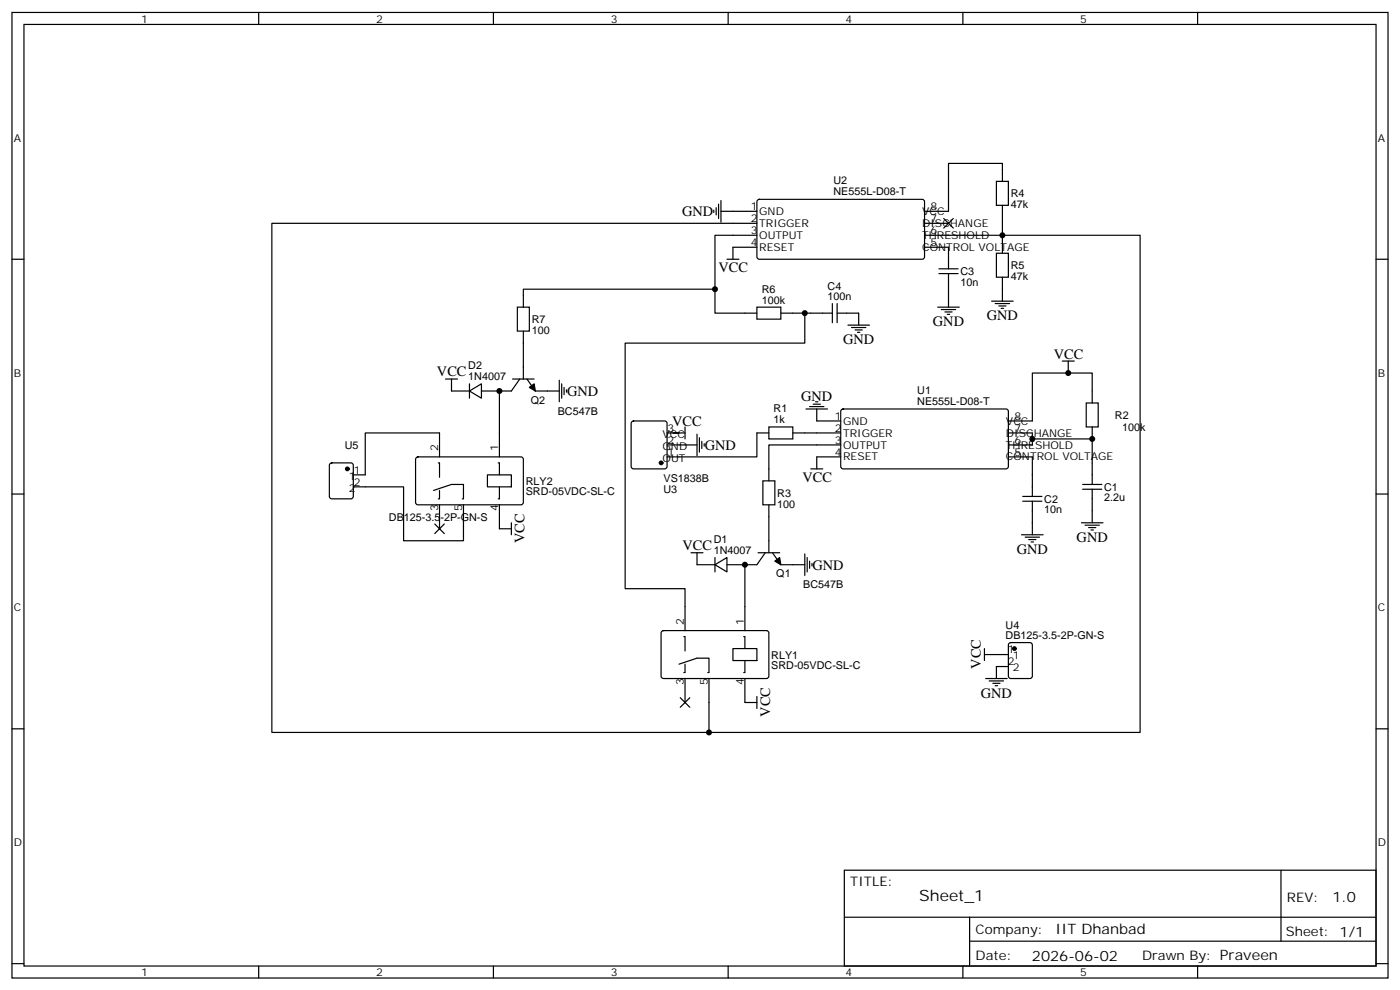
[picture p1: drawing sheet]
<svg xmlns="http://www.w3.org/2000/svg" width="412mm" height="292mm" viewBox="0 0 412 292" stroke-linecap="round" stroke-linejoin="round" font-family="sans-serif">
<g fill="none" stroke="#000" stroke-width=".35">
<path d="M3.5 3.7h405.4v284.3h-405.4zM7.1 7.2h398.2v277.3h-398.2zM76.2 3.7v3.5M145.3 3.7v3.5M214.5 3.7v3.5M283.6 3.7v3.5M352.8 3.7v3.5M212.4 59.1v6.3M223.2 58.9l.5-.2 48.2 .1 .4 .6v16.5l-.7 .4h-48.2l-.4-.7v-16.2zM293.5 53.4h3.5v7.1h-3.5zM295.3 53.4v-5.3h-15.9v14.1h-7.1M3.5 76.3h3.6"/>
<path d="M210.3 61.9v.7M211 61.2v2.1M211.7 60.1v4.2M212.4 62.2h10.6M214.1 76.3h3.6M223 65.8h-142.9v149.9h255.7v-146.4h-63.5M223 69.3h-12.4v22.9h12.4M223 72.8h-7.1v3.5M272.3 65.8h7.1M272.3 72.8h7.1v6.4M276.6 79.2h5.6M278 64.3l2.8 2.9"/>
<path d="M280.8 64.3l-2.8 2.9M293.5 74.6h3.5v7h-3.5zM295.3 60.5v14.1M405.3 76.3h3.6M152.4 90.5h3.5v7h-3.5zM154.2 97.5v14.1M210.6 85.2h-56.4v5.3M223 90.5h7v3.5h-7zM230 92.2h15.2M237.1 92.2v8.8h-53v72.4h17.7v12.3M245.2 89.4v5.6M246.6 92.2h6.3v3.5"/>
<path d="M246.6 89.4v5.6M249.8 95.7h6.3M250.8 96.4h4.3M251.9 97.2h2.1M252.6 97.9h.7M276.2 90.5h6.4M276.6 80.6h5.6M277.3 91.2h4.2M278.3 91.9h2.2M279 92.6h.8M279.4 80.6v9.9M292.1 88.7h6.3"/>
<path d="M293.2 89.4h4.2M294.2 90.1h2.1M294.9 90.8h.7M295.3 81.6v7.1M131.2 111.6h3.6M133 111.6v3.5h5.3M138.3 115.1l3.5-2.1v4.3zM138.3 113v4.3M147.1 115.1v19.4M151 111.6h6.3M153.1 111.6l-2.5 3.5h-8.8M155.2 111.6l2.5 3.5h7"/>
<path d="M164.7 112v6.3M165.5 113v4.3M166.2 114.1v2.1M166.9 114.8v.7M238.5 119.7h4.2M239.5 119h2.2M240.2 118.3h.7M312.9 106.3h3.5M314.7 106.3v3.6M320 118.7h3.5v7h-3.5zM321.7 118.7v-8.8h-17.6v14.1h-7.1M97.2 136.5l.5-.2h5.7l.6 .4 .1 9.5-.5 .6-5.9 .1-.6-.5-.1-9.4z"/>
<path d="M122.6 134.8l.5-.3 30.6 .1 .5 .7-.1 12.9-.6 .5-30.7-.1-.4-.6v-12.7zM129.5 134.5v-7h-21.9v12.3h-3.5M129.5 136.3v4.2M143.6 139.8h7v3.6h-7zM147.1 136.3v3.5M186.1 124.2l.5-.2h9.2l.5 .2 .2 .5v12.7l-.2 .5-.5 .2h-9.2l-.5-.3-.2-.4v-12.7zM196.5 127.5h5.3M196.5 131h8.8M201.8 125.7v3.6M205.3 127.8v6.4M206 128.9v4.2M206.7 130v2.1"/>
<path d="M207.4 130.7v.7M226.5 125.7h7v3.6h-7zM226.5 127.5h-3.5v7h-26.5M233.5 127.5h14.1M237.4 120.4h6.4M238.8 138.1h3.6M240.6 120.4v3.6h7M247.6 131h-21.1v10.6M247.6 134.5h-7v3.6M247.9 120.6l.5-.2 48.2 .1 .4 .6v16.5l-.7 .5-48.2-.1-.5-.6v-16.3zM297 127.5h7.1v3.5h-7.1M297 134.5h7.1v11.7"/>
<path d="M304.1 129.3h17.6v13.4M321.7 125.7v3.6M3.5 145.5h3.6M104.1 143.4h14.8v15.8h17.6v-10.5M127.7 144.4l5.3-1.7h3.5v4.2M128.1 154.3l2.8 2.8M129.5 144.4v2.5M129.5 148.7v7M130.9 154.3l-2.8 2.8M147.1 148.7v7h3.5M147.1 143.4v3.5M150.6 154v3.5"/>
<path d="M224.7 141.6h3.5v7.1h-3.5zM226.5 148.7v14.1M300.9 157.5h6.4M301.3 146.2h5.6M301.3 147.6h5.6M302 158.2h4.2M303 158.9h2.2M303.7 159.6h.7M304.1 147.6v9.9M318.6 154h6.3M318.9 144.1h5.7M318.9 142.7h5.7"/>
<path d="M319.6 154.7h4.2M320.7 155.4h2.1M321.4 156.1h.7M321.7 144.1v9.9M405.3 145.5h3.6M203.6 162.8h3.5M205.3 162.8v3.5h5.3M210.6 166.3l3.5-2.1v4.2zM210.6 164.2v4.2M219.4 166.3v19.4M223.3 162.8h6.4M225.4 162.8l-2.4 3.5h-8.9"/>
<path d="M227.5 162.8l2.5 3.5h7.1M237.1 163.1v6.4M237.8 164.2v4.2M238.5 165.2v2.2M239.2 165.9v.8M195 185.9l.4-.2 30.7 .1 .4 .6-.1 13-.6 .4-30.6-.1-.5-.6v-12.7zM200 195.6l5.3-1.8h3.5v4.2M201.8 187.5v4.2M201.8 195.6v2.4M201.8 199.8v7.1M208.8 199.8v15.9M215.9 191h7.1v3.5h-7.1z"/>
<path d="M219.4 187.5v3.5M219.4 194.5v3.5M219.4 199.8v7.1h3.6M290 192.8h7M290 191v3.5M290.3 199.8h6.4M297 196.3h-3.5v3.5M297.3 189.4l.4-.2h5.7l.6 .5 .1 9.4-.5 .7h-5.9l-.6-.4-.1-9.5zM3.5 214.6h3.6M200.4 205.5l2.8 2.8M203.2 205.5l-2.8 2.8M223 205.1v3.5"/>
<path d="M291.4 200.5h4.2M292.5 201.2h2.1M293.2 201.9h.7M405.3 214.6h3.6M248.7 256.3h156.6v28.2h-156.6zM377.3 256.3v20.9M248.7 270.1h156.5M285.6 277.2h119.6M285.6 270.1v14.1M3.5 283.8h3.6M76.2 284.5v3.5M145.3 284.5v3.5"/>
<path d="M214.5 284.5v3.5M283.6 284.5v3.5M352.8 284.5v3.5M405.3 283.8h3.6"/>
</g>
<g fill="#000" stroke="#000" stroke-width=".35">
<path d="M155.9 114.1l1.4-1.1 .4 2.1zM228.2 165.2l1.5-1 .3 2.1z"/>
<circle cx="102.3" cy="138.1" r=".53"/>
<circle cx="194.7" cy="136.3" r=".53"/>
<circle cx="298.8" cy="191" r=".53"/>
</g>
<g fill="#000">
<circle cx="295.3" cy="69.3" r=".88"/>
<circle cx="210.6" cy="85.2" r=".88"/>
<circle cx="237.1" cy="92.2" r=".88"/>
<circle cx="147.1" cy="115.1" r=".88"/>
<circle cx="314.7" cy="109.9" r=".88"/>
<circle cx="129.1" cy="136.3" r=".18"/>
<circle cx="146.8" cy="136.3" r=".18"/>
<circle cx="304.1" cy="129.3" r=".88"/>
<circle cx="321.7" cy="129.3" r=".88"/>
<circle cx="129.1" cy="146.9" r=".18"/>
<circle cx="136.2" cy="146.9" r=".18"/>
<circle cx="146.8" cy="146.9" r=".18"/>
<circle cx="219.4" cy="166.3" r=".88"/>
<circle cx="201.4" cy="187.5" r=".18"/>
<circle cx="201.4" cy="198" r=".18"/>
<circle cx="208.5" cy="198" r=".18"/>
<circle cx="219.1" cy="198" r=".18"/>
<circle cx="219.1" cy="187.5" r=".18"/>
<circle cx="208.8" cy="215.7" r=".88"/>
</g>
<text font-size="4.6" x="270.8" y="265.3">Sheet_1</text>
<g font-size="4.2">
<text x="200.9" y="63.7">GND</text>
<text x="211.7" y="80.2">VCC</text>
<text x="290.7" y="94.3">GND</text>
<text x="248.4" y="101.4">GND</text>
<text x="274.8" y="96.1">GND</text>
<text x="310.4" y="105.6">VCC</text>
<text x="128.7" y="110.8">VCC</text>
<text x="167" y="116.7">GND</text>
<text x="236" y="118">GND</text>
<text x="198" y="125.4">VCC</text>
<text x="207.6" y="132.4">GND</text>
<text x="236.4" y="142">VCC</text>
<text x="154.5" y="159.9" transform="rotate(-90 154.5 159.9)">VCC</text>
<text x="201" y="161.9">VCC</text>
<text x="317.1" y="159.6">GND</text>
<text x="239.4" y="167.8">GND</text>
<text x="299.5" y="163.1">GND</text>
<text x="288.9" y="196.9" transform="rotate(-90 288.9 196.9)">VCC</text>
<text x="288.9" y="205.5">GND</text>
<text x="226.8" y="211.1" transform="rotate(-90 226.8 211.1)">VCC</text>
<text x="392.5" y="265.5">1.0</text>
<text x="310.9" y="275.1">IIT Dhanbad</text>
<text x="304" y="282.9">2026-06-02</text>
</g>
<g font-size="3.9">
<text x="250.5" y="260.8">TITLE:</text>
<text x="379.1" y="265.5">REV:</text>
<text x="287.4" y="275">Company:</text>
<text x="378.7" y="275.7">Sheet: 1/1</text>
<text x="287.4" y="282.7">Date:</text>
<text x="336.4" y="282.8">Drawn By: Praveen</text>
</g>
<g font-size="3.2">
<text x="41.6" y="6.7">1</text>
<text x="110.8" y="6.7">2</text>
<text x="179.9" y="6.7">3</text>
<text x="249.1" y="6.7">4</text>
<text x="318.2" y="6.7">5</text>
<text x="4.1" y="41.8">A</text>
<text x="405.9" y="41.8">A</text>
<text x="245.5" y="57.4">NE555L-D08-T</text>
<text x="245.5" y="54.2">U2</text>
<text x="297.7" y="58.1">R4</text>
<text x="221.2" y="61.9">1</text>
<text x="221.2" y="65.4">2</text>
<text x="223.7" y="63.3">GND</text>
<text x="271.6" y="63.3">VCC</text>
<text x="274.1" y="65.4">7</text>
<text x="274.1" y="61.9">8</text>
<text x="297.7" y="61.2">47k</text>
<text x="221.2" y="68.9">3</text>
<text x="223.7" y="66.8">TRIGGER</text>
<text x="223.7" y="70.3">OUTPUT</text>
<text x="271.6" y="70.3">THRESHOLD</text>
<text x="271.6" y="66.8">DISCHANGE</text>
<text x="274.1" y="68.9">6</text>
<text x="221.2" y="72.5">4</text>
<text x="223.7" y="73.9">RESET</text>
<text x="271.6" y="73.9">CONTROL VOLTAGE</text>
<text x="274.1" y="72.5">5</text>
<text x="282.9" y="81">C3</text>
<text x="297.7" y="82.4">47k</text>
<text x="297.7" y="79.2">R5</text>
<text x="224.4" y="89.4">100k</text>
<text x="224.4" y="86.3">R6</text>
<text x="243.8" y="88.3">100n</text>
<text x="243.8" y="85.3">C4</text>
<text x="282.9" y="84.2">10n</text>
<text x="156.6" y="95.1">R7</text>
<text x="156.6" y="98.3">100</text>
<text x="4.1" y="110.9">B</text>
<text x="137.9" y="112">1N4007</text>
<text x="137.9" y="108.8">D2</text>
<text x="405.9" y="110.9">B</text>
<text x="156.4" y="118.9">Q2</text>
<text x="270.2" y="119.2">NE555L-D08-T</text>
<text x="270.2" y="115.9">U1</text>
<text x="164.3" y="122.1">BC547B</text>
<text x="227.9" y="124.7">1k</text>
<text x="227.9" y="121.5">R1</text>
<text x="245.9" y="123.6">1</text>
<text x="248.4" y="125">GND</text>
<text x="296.3" y="125">VCC</text>
<text x="298.8" y="123.6">8</text>
<text x="328.4" y="123.4">R2</text>
<text x="195.2" y="128.9">VCC</text>
<text x="196.7" y="130.7">2</text>
<text x="196.7" y="127.1">3</text>
<text x="245.9" y="127.1">2</text>
<text x="245.9" y="130.7">3</text>
<text x="248.4" y="128.6">TRIGGER</text>
<text x="296.3" y="128.6">DISCHANGE</text>
<text x="298.8" y="130.7">6</text>
<text x="298.8" y="127.1">7</text>
<text x="330.5" y="126.9">100k</text>
<text x="101.6" y="132.2">U5</text>
<text x="129.1" y="132.8" transform="rotate(-90 129.1 132.8)">2</text>
<text x="146.8" y="132.8" transform="rotate(-90 146.8 132.8)">1</text>
<text x="195.2" y="136">OUT</text>
<text x="195.2" y="132.4">GND</text>
<text x="196.7" y="134.2">1</text>
<text x="245.9" y="134.2">4</text>
<text x="248.4" y="132.1">OUTPUT</text>
<text x="248.4" y="135.6">RESET</text>
<text x="296.3" y="135.6">CONTROL VOLTAGE</text>
<text x="296.3" y="132.1">THRESHOLD</text>
<text x="298.8" y="134.2">5</text>
<text x="102.8" y="141.3">1</text>
<text x="104.2" y="139.5">1</text>
<text x="104.2" y="143">2</text>
<text x="154.9" y="142.8">RLY2</text>
<text x="195.5" y="141.8">VS1838B</text>
<text x="102.8" y="144.8">2</text>
<text x="154.9" y="145.9">SRD-05VDC-SL-C</text>
<text x="195.5" y="145">U3</text>
<text x="229" y="149.5">100</text>
<text x="229" y="146.3">R3</text>
<text x="307.6" y="148.1">C2</text>
<text x="325.3" y="147.7">2.2u</text>
<text x="325.3" y="144.6">C1</text>
<text x="114.6" y="153.4">DB125-3.5-2P-GN-S</text>
<text x="129.1" y="150.4" transform="rotate(-90 129.1 150.4)">3</text>
<text x="136.2" y="150.4" transform="rotate(-90 136.2 150.4)">5</text>
<text x="146.8" y="150.4" transform="rotate(-90 146.8 150.4)">4</text>
<text x="307.6" y="151.2">10n</text>
<text x="210.3" y="159.9">D1</text>
<text x="210.3" y="163.1">1N4007</text>
<text x="228.7" y="170">Q1</text>
<text x="236.6" y="173.2">BC547B</text>
<text x="4.1" y="180.1">C</text>
<text x="201.4" y="183.9" transform="rotate(-90 201.4 183.9)">2</text>
<text x="219.1" y="183.9" transform="rotate(-90 219.1 183.9)">1</text>
<text x="296.2" y="185.2">U4</text>
<text x="405.9" y="180.1">C</text>
<text x="296.2" y="188.2">DB125-3.5-2P-GN-S</text>
<text x="227.2" y="197">SRD-05VDC-SL-C</text>
<text x="227.2" y="194">RLY1</text>
<text x="296.9" y="192.4">1</text>
<text x="296.9" y="195.9">2</text>
<text x="298.3" y="194.2">1</text>
<text x="298.3" y="197.7">2</text>
<text x="201.4" y="201.6" transform="rotate(-90 201.4 201.6)">3</text>
<text x="208.5" y="201.6" transform="rotate(-90 208.5 201.6)">5</text>
<text x="219.1" y="201.6" transform="rotate(-90 219.1 201.6)">4</text>
<text x="4.1" y="249.2">D</text>
<text x="405.9" y="249.2">D</text>
<text x="41.6" y="287.5">1</text>
<text x="110.8" y="287.5">2</text>
<text x="179.9" y="287.5">3</text>
<text x="249.1" y="287.5">4</text>
<text x="318.2" y="287.5">5</text>
</g>
</svg>
